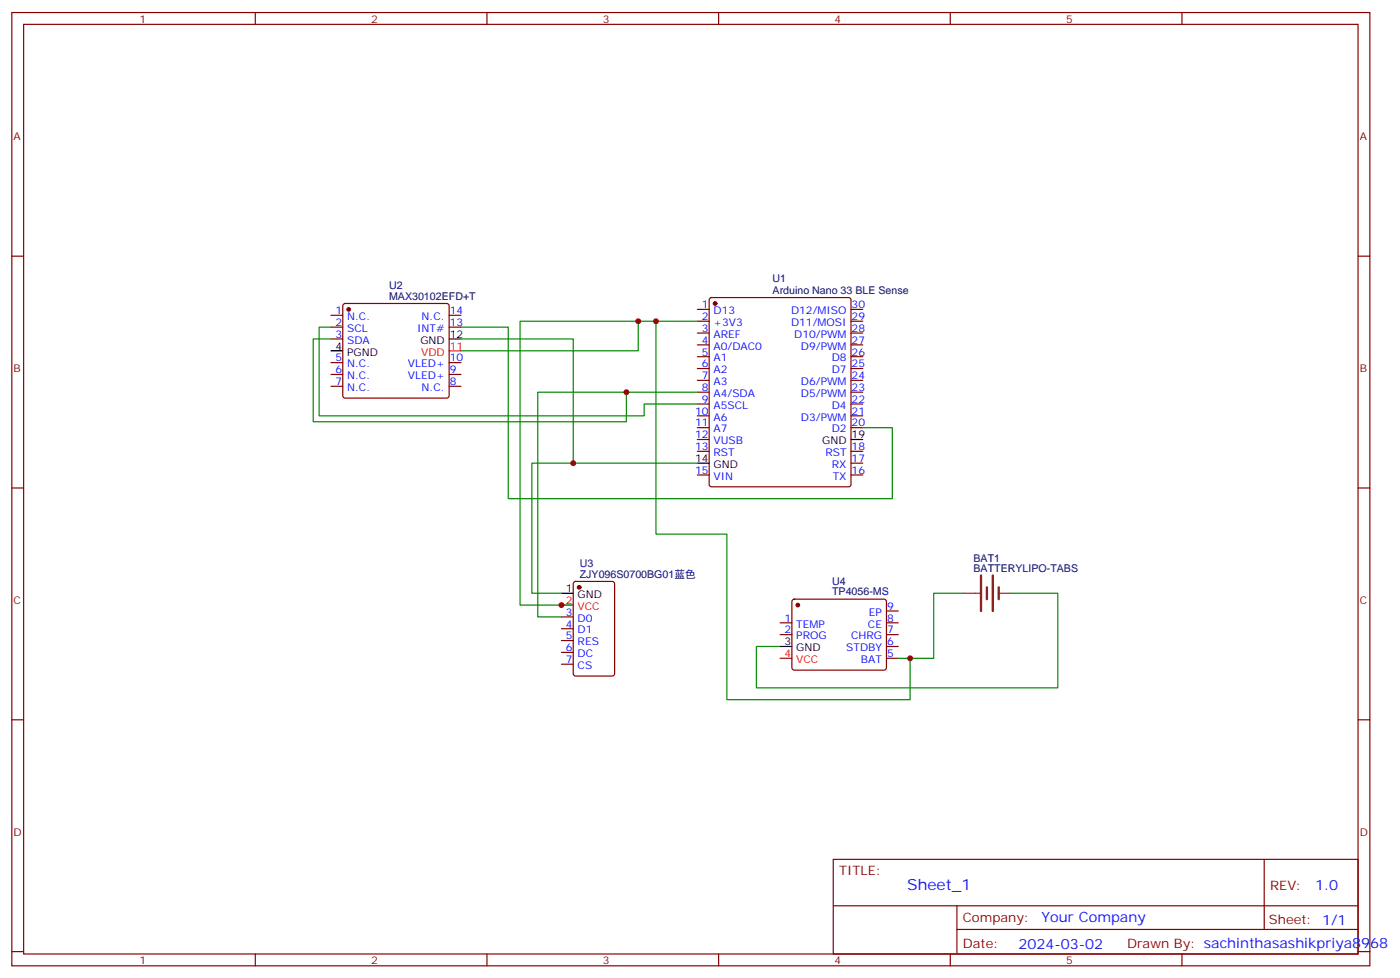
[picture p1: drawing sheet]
<svg xmlns="http://www.w3.org/2000/svg" width="418mm" height="292mm" viewBox="0 0 418 292" stroke-linecap="round" stroke-linejoin="round" font-family="sans-serif">
<g fill="none" stroke="#870000" stroke-width=".35">
<path d="M3.5 3.7h405.4v284.4h-405.4zM7.1 7.3h398.2v277.3h-398.2zM76.2 3.7v3.6M145.3 3.7v3.6M214.5 3.7v3.6M283.6 3.7v3.6M352.8 3.7v3.6M3.5 76.4h3.6M405.3 76.4h3.6M98.8 94.1h3.5M98.8 97.6h3.5M102.5 90.7l.5-.2h30.3l.5 .2 .3 .5v26.8l-.3 .5-.5 .2h-30.3l-.5-.2-.2-.5v-26.8z"/>
<path d="M134.1 94.1h3.5M134.1 97.6h3.5M208.1 92.3h3.6M208.1 95.8h3.6M208.1 99.3h3.6M211.9 89l.5-.2h40.9l.5 .2 .2 .5v55l-.2 .5-.5 .2h-40.9l-.5-.2-.2-.5v-55zM254 92.3h3.5M254 95.8h3.5M254 99.3h3.5M98.8 108.2h3.5M98.8 111.7h3.5M98.8 115.2h3.5"/>
<path d="M98.8 101.1h3.5M134.1 108.2h3.5M134.1 111.7h3.5M134.1 115.2h3.5M208.1 102.9h3.6M208.1 106.4h3.6M208.1 109.9h3.6M208.1 113.5h3.6M208.1 117h3.6M254 102.9h3.5M254 106.4h3.5M254 109.9h3.5"/>
<path d="M254 113.5h3.5M254 117h3.5M208.1 120.5h3.6M208.1 124h3.6M208.1 127.6h3.6M208.1 131.1h3.6M208.1 134.6h3.6M254 120.5h3.5M254 124h3.5M254 127.6h3.5M254 134.6h3.5M254 138.1h3.5"/>
<path d="M3.5 145.6h3.6M208.1 141.7h3.6M254 141.7h3.5M405.3 145.6h3.6M171.3 173.6l.5-.2h10.9l.7 .5v27l-.4 .7h-11.2l-.6-.4-.1-27.1zM236.6 178.9l.5-.2h26.8l.5 .2 .2 .5-.1 20.1-.6 .4-27.1-.1-.4-.6v-19.8zM167.6 184h3.5M167.6 187.5h3.5M167.6 191.1h3.5M167.6 194.6h3.5M167.6 198.1h3.5M232.8 185.8h3.6"/>
<path d="M232.8 189.3h3.6M264.6 182.2h3.5M264.6 185.8h3.5M264.6 189.3h3.5M264.6 192.8h3.5M264.6 196.4h3.5M3.5 214.7h3.6M405.3 214.7h3.6M248.7 256.3h156.6v28.3h-156.6zM377.3 256.4v20.8M248.7 270.2h156.5M285.6 277.2h119.6"/>
<path d="M285.6 270.2v14.1M3.5 283.8h3.6M76.2 284.6v3.5M145.3 284.6v3.5M214.5 284.6v3.5M283.6 284.6v3.5M352.8 284.6v3.5M405.3 283.8h3.6"/>
</g>
<g fill="#870000" stroke="#870000" stroke-width=".35">
<circle cx="213.4" cy="90.5" r=".53"/>
<circle cx="104.1" cy="92.3" r=".53"/>
<circle cx="172.9" cy="175.2" r=".53"/>
<circle cx="238.1" cy="180.5" r=".53"/>
</g>
<path d="M98.8 104.6h3.5M134.1 101.1h3.5M208.1 138.1h3.6M254 131.1h3.5M167.6 177h3.5M232.8 192.8h3.6" fill="none" stroke="#000" stroke-width=".35"/>
<path d="M134.1 104.6h3.5M167.6 180.5h3.5M232.8 196.4h3.6" fill="none" stroke="#f00" stroke-width=".35"/>
<path d="M98.8 97.6h-3.6v26.4h97.1v-3.5h15.8M137.6 97.6h14.1v51.1h114.6v-21.1h-8.8M190.5 95.8h-35.3v84.7h15.9M195.8 95.8v63.5h21.2v49.4h54.6v-12.3M208.1 95.8h-17.6v8.8h-52.9M98.8 101.1h-5.3v24.7h93.5v-8.8h21.1M137.6 101.1h33.5v37h37M187 117h-26.5v67h7.1M171.1 138.1h-12.4v38.9h8.9M287.5 177h-8.8v19.4h-10.6M301.6 177h14.1v28.2h-89.9v-12.4h7" fill="none" stroke="#008700" stroke-width=".35"/>
<path d="M292.8 171.7v10.5M294.6 175.2v3.5M296.3 171.7v10.5M298.1 175.2v3.5" fill="none" stroke="#8c2424" stroke-width=".71"/>
<path d="M287.5 177h5M298.1 177h3.5" fill="none" stroke="#8c2424" stroke-width=".35"/>
<g fill="#c00">
<circle cx="190.5" cy="95.8" r=".88"/>
<circle cx="167.6" cy="180.5" r=".88"/>
<circle cx="171.1" cy="138.1" r=".88"/>
<circle cx="195.8" cy="95.8" r=".88"/>
<circle cx="271.6" cy="196.4" r=".88"/>
<circle cx="187" cy="117" r=".88"/>
</g>
<text font-size="4.6" fill="#00f" x="270.8" y="265.4">Sheet_1</text>
<g font-size="4.2" fill="#00f">
<text x="392.5" y="265.6">1.0</text>
<text x="310.9" y="275.2">Your Company</text>
<text x="304" y="283">2024-03-02</text>
</g>
<g font-size="3.9" fill="#800">
<text x="250.5" y="260.9">TITLE:</text>
<text x="379.1" y="265.6">REV:</text>
<text x="287.4" y="275.1">Company:</text>
<text x="378.7" y="275.7">Sheet: 1/1</text>
<text x="287.4" y="282.8">Date:</text>
<text x="336.4" y="282.9">Drawn By: sachinthasashikpriya8968</text>
</g>
<g font-size="3.2" fill="#800">
<text x="41.6" y="6.7">1</text>
<text x="110.8" y="6.7">2</text>
<text x="179.9" y="6.7">3</text>
<text x="249.1" y="6.7">4</text>
<text x="318.2" y="6.7">5</text>
<text x="4.1" y="41.8">A</text>
<text x="405.9" y="41.8">A</text>
<text x="4.1" y="111">B</text>
<text x="405.9" y="111">B</text>
<text x="4.1" y="180.1">C</text>
<text x="405.9" y="180.1">C</text>
<text x="4.1" y="249.3">D</text>
<text x="405.9" y="249.3">D</text>
<text x="41.6" y="287.5">1</text>
<text x="110.8" y="287.5">2</text>
<text x="179.9" y="287.5">3</text>
<text x="249.1" y="287.5">4</text>
<text x="318.2" y="287.5">5</text>
</g>
<g font-size="3.2" fill="#000080">
<text x="116.1" y="89.4">MAX30102EFD+T</text>
<text x="116.1" y="86.2">U2</text>
<text x="230.6" y="87.6">Arduino Nano 33 BLE Sense</text>
<text x="230.6" y="84.3">U1</text>
<text x="290.6" y="167.5">BAT1</text>
<text x="173" y="172.3">ZJY096S0700BG01蓝色</text>
<text x="173" y="169.1">U3</text>
<text x="290.6" y="170.6">BATTERYLIPO-TABS</text>
<text x="248.4" y="177.6">TP4056-MS</text>
<text x="248.4" y="174.5">U4</text>
</g>
<g font-size="3.2" fill="#00f">
<text x="100.1" y="93.7">1</text>
<text x="103.6" y="95.5">N.C.</text>
<text x="125.9" y="95.5">N.C.</text>
<text x="134.2" y="93.7">14</text>
<text x="209.5" y="91.9">1</text>
<text x="209.5" y="95.5">2</text>
<text x="213" y="93.7">D13</text>
<text x="236.1" y="93.7">D12/MISO</text>
<text x="254.2" y="95.5">29</text>
<text x="254.2" y="91.9">30</text>
<text x="100.1" y="100.8">3</text>
<text x="100.1" y="97.2">2</text>
<text x="103.6" y="99">SCL</text>
<text x="124.5" y="99">INT#</text>
<text x="134.2" y="97.2">13</text>
<text x="209.5" y="99">3</text>
<text x="213" y="97.2">+3V3</text>
<text x="213" y="100.8">AREF</text>
<text x="236.1" y="97.2">D11/MOSI</text>
<text x="237.1" y="100.8">D10/PWM</text>
<text x="254.2" y="99">28</text>
<text x="100.1" y="107.8">5</text>
<text x="103.6" y="102.5">SDA</text>
<text x="134.2" y="107.8">10</text>
<text x="209.5" y="102.5">4</text>
<text x="209.5" y="106">5</text>
<text x="213" y="104.3">A0/DAC0</text>
<text x="213" y="107.8">A1</text>
<text x="239.1" y="104.3">D9/PWM</text>
<text x="248.2" y="107.8">D8</text>
<text x="254.2" y="106">26</text>
<text x="254.2" y="102.5">27</text>
<text x="100.1" y="111.3">6</text>
<text x="103.6" y="113.1">N.C.</text>
<text x="103.6" y="109.6">N.C.</text>
<text x="121.8" y="109.6">VLED+</text>
<text x="121.8" y="113.1">VLED+</text>
<text x="134.2" y="111.3">9</text>
<text x="209.5" y="109.6">6</text>
<text x="209.5" y="113.1">7</text>
<text x="213" y="111.3">A2</text>
<text x="248.2" y="111.3">D7</text>
<text x="254.2" y="113.1">24</text>
<text x="254.2" y="109.6">25</text>
<text x="100.1" y="114.9">7</text>
<text x="103.6" y="116.6">N.C.</text>
<text x="125.9" y="116.6">N.C.</text>
<text x="134.2" y="114.9">8</text>
<text x="209.5" y="116.6">8</text>
<text x="213" y="114.9">A3</text>
<text x="213" y="118.4">A4/SDA</text>
<text x="239.1" y="118.4">D5/PWM</text>
<text x="239.1" y="114.9">D6/PWM</text>
<text x="254.2" y="116.6">23</text>
<text x="207.5" y="123.7">10</text>
<text x="209.5" y="120.2">9</text>
<text x="213" y="121.9">A5SCL</text>
<text x="213" y="125.4">A6</text>
<text x="239.1" y="125.4">D3/PWM</text>
<text x="248.2" y="121.9">D4</text>
<text x="254.2" y="123.7">21</text>
<text x="254.2" y="120.2">22</text>
<text x="207.5" y="127.2">11</text>
<text x="207.5" y="130.7">12</text>
<text x="213" y="129">A7</text>
<text x="248.2" y="129">D2</text>
<text x="254.2" y="127.2">20</text>
<text x="207.5" y="134.3">13</text>
<text x="213" y="132.5">VUSB</text>
<text x="213" y="136">RST</text>
<text x="246.4" y="136">RST</text>
<text x="254.2" y="137.8">17</text>
<text x="254.2" y="134.3">18</text>
<text x="207.5" y="141.3">15</text>
<text x="213" y="143.1">VIN</text>
<text x="248.3" y="139.6">RX</text>
<text x="248.6" y="143.1">TX</text>
<text x="254.2" y="141.3">16</text>
<text x="168.9" y="183.7">3</text>
<text x="172.4" y="185.4">D0</text>
<text x="234.2" y="185.4">1</text>
<text x="259.4" y="183.7">EP</text>
<text x="264.8" y="181.9">9</text>
<text x="264.8" y="185.4">8</text>
<text x="168.9" y="187.2">4</text>
<text x="168.9" y="190.7">5</text>
<text x="172.4" y="188.9">D1</text>
<text x="234.2" y="188.9">2</text>
<text x="237.7" y="190.7">PROG</text>
<text x="237.7" y="187.2">TEMP</text>
<text x="254" y="190.7">CHRG</text>
<text x="259.1" y="187.2">CE</text>
<text x="264.8" y="188.9">7</text>
<text x="168.9" y="194.2">6</text>
<text x="168.9" y="197.8">7</text>
<text x="172.4" y="192.5">RES</text>
<text x="172.4" y="196">DC</text>
<text x="252.6" y="194.2">STDBY</text>
<text x="257" y="197.8">BAT</text>
<text x="264.8" y="192.5">6</text>
<text x="264.8" y="196">5</text>
<text x="172.4" y="199.5">CS</text>
</g>
<g font-size="3.2">
<text x="134.2" y="100.8">12</text>
<text x="100.1" y="104.3">4</text>
<text x="103.6" y="106">PGND</text>
<text x="125.5" y="102.5">GND</text>
<text x="254.2" y="130.7">19</text>
<text x="207.5" y="137.8">14</text>
<text x="245.4" y="132.5">GND</text>
<text x="213" y="139.6">GND</text>
<text x="168.9" y="176.6">1</text>
<text x="172.4" y="178.4">GND</text>
<text x="234.2" y="192.5">3</text>
<text x="237.7" y="194.2">GND</text>
</g>
<g font-size="3.2" fill="#f00">
<text x="125.7" y="106">VDD</text>
<text x="134.2" y="104.3">11</text>
<text x="168.9" y="180.1">2</text>
<text x="172.4" y="181.9">VCC</text>
<text x="234.2" y="196">4</text>
<text x="237.7" y="197.8">VCC</text>
</g>
</svg>
